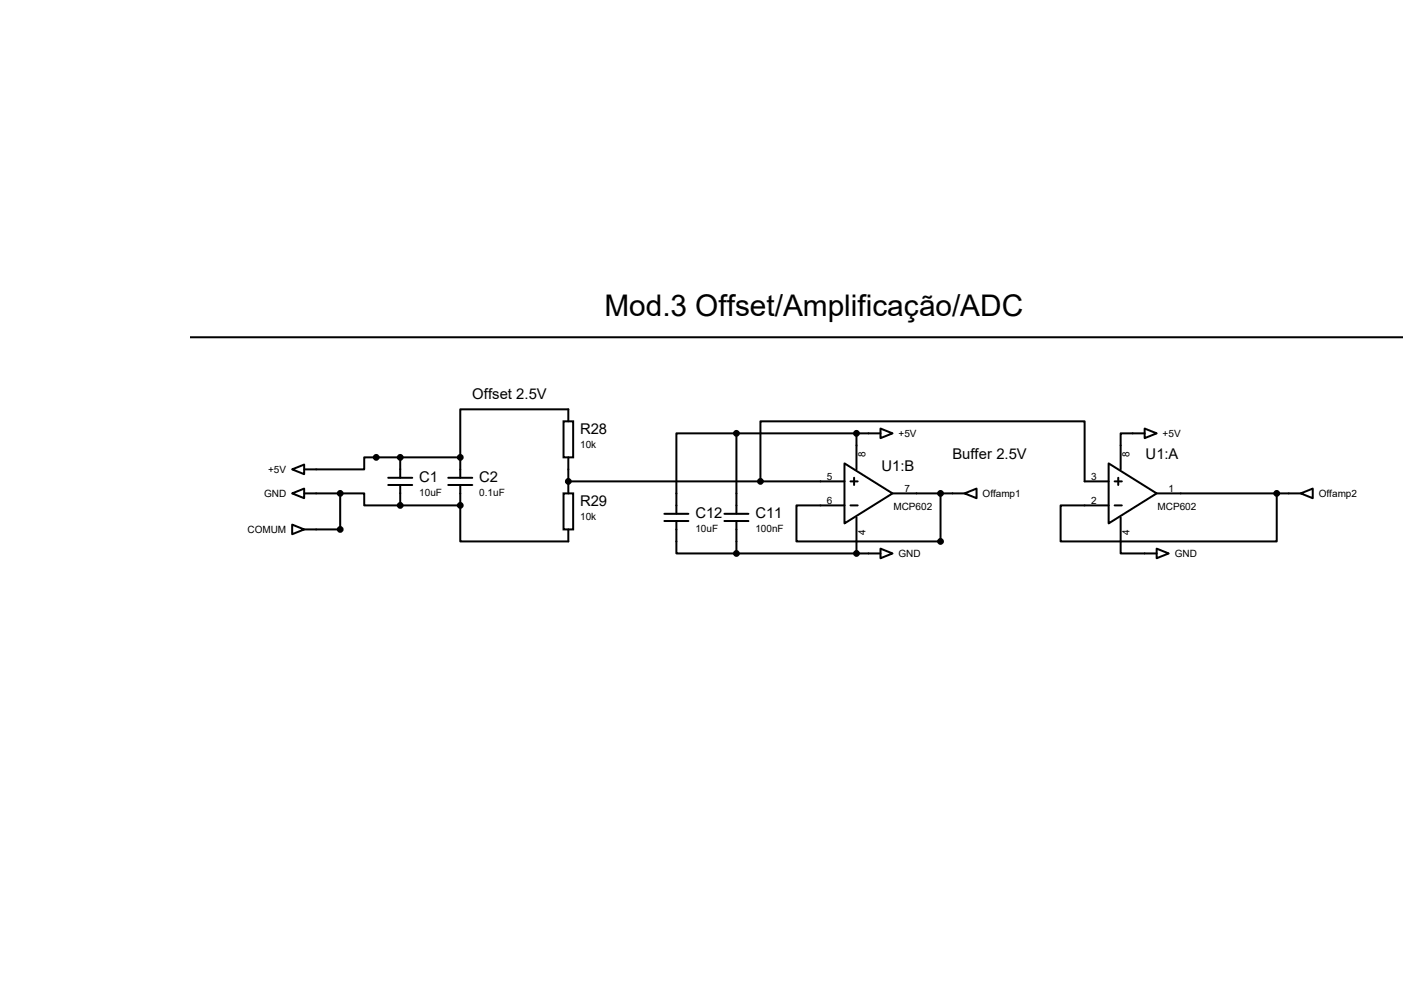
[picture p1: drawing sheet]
<svg xmlns="http://www.w3.org/2000/svg" width="297mm" height="210mm" viewBox="0 0 297 210" stroke-linecap="round" stroke-linejoin="round" font-family="sans-serif">
<g fill="none" stroke="#000" stroke-width=".42">
<path d="M40.2 71.3h256.6M61.8 99.3l2.5-1v2zM84.7 96.7v4.3M97.4 96.7h-20.4v2.6h-12.7M97.4 96.7v4.3M119.2 89.1h2v7.6h-2zM120.2 89.1v-2.5h-22.8v10.1M120.2 96.7v7.7M155.8 91.7h-12.7v17M155.8 91.7h30.5M155.8 91.7v17M178.6 98l10.2 6.4-10.2 6.3z"/>
<path d="M181.2 91.7v7.6M186.3 90.6l2.5 1.1-2.5 1zM234.5 98l10.2 6.4-10.2 6.3zM242.1 90.6l2.6 1.1-2.6 1zM242.1 91.7h-5v7.6M61.8 111l2.5 1-2.5 1zM61.8 104.4l2.5-1.1v2.1zM64.3 104.4h7.7M72 104.4h5v2.5h7.7M72 104.4v7.6h-7.7M82.1 101h5.1M82.1 102.6h5.1"/>
<path d="M84.7 106.9h12.7M84.7 102.6v4.3M94.8 101h5.1M94.8 102.6h5.1M97.4 106.9v7.6h22.8v-2.5M97.4 102.6v4.3M119.2 104.4h2v7.6h-2zM120.2 101.8h58.4M140.5 108.7h5.1M140.5 110.2h5.1M143.1 110.2v6.9h12.7M153.2 108.7h5.1"/>
<path d="M153.2 110.2h5.1M155.8 117.1h30.5M155.8 110.2v6.9M160.9 101.8v-12.7h68.5v12.7h5.1M179.9 106.9h1.5M179.9 101.8h1.5M180.7 101v1.6M181.2 109.4v7.7M186.3 116l2.5 1.1-2.5 1zM188.8 104.4h15.2M199 104.4v10.1h-30.5v-7.6h10.1M204 104.4l2.6-1.1v2.1z"/>
<path d="M235.8 106.9h1.5M235.8 101.8h1.5M236.6 101v1.6M237.1 109.4v7.7h7.6M244.7 116l2.5 1.1-2.5 1zM244.7 104.4h30.5M270.1 104.4v10.1h-45.7v-7.6h10.1M275.2 104.4l2.5-1.1v2.1z"/>
</g>
<g fill="#000">
<circle cx="84.7" cy="96.7" r=".21"/>
<circle cx="97.4" cy="96.7" r=".21"/>
<circle cx="84.7" cy="106.9" r=".21"/>
<circle cx="97.4" cy="106.9" r=".21"/>
<circle cx="120.2" cy="101.8" r=".21"/>
</g>
<g fill="#000" stroke="#000" stroke-width=".42">
<circle cx="79.6" cy="96.7" r=".51"/>
<circle cx="84.7" cy="96.7" r=".51"/>
<circle cx="97.4" cy="96.7" r=".51"/>
<circle cx="155.8" cy="91.7" r=".51"/>
<circle cx="181.2" cy="91.7" r=".51"/>
<circle cx="72" cy="112" r=".51"/>
<circle cx="72" cy="104.4" r=".51"/>
<circle cx="84.7" cy="106.9" r=".51"/>
<circle cx="97.4" cy="106.9" r=".51"/>
<circle cx="120.2" cy="101.8" r=".51"/>
<circle cx="155.8" cy="117.1" r=".51"/>
<circle cx="160.9" cy="101.8" r=".51"/>
<circle cx="181.2" cy="117.1" r=".51"/>
<circle cx="199" cy="114.5" r=".51"/>
<circle cx="199" cy="104.4" r=".51"/>
<circle cx="270.1" cy="104.4" r=".51"/>
</g>
<text font-size="6.3" x="127.8" y="66.9">Mod.3 Offset/Amplificação/ADC</text>
<g font-size="3.1">
<text x="99.9" y="84.3">Offset 2.5V</text>
<text x="122.7" y="91.7">R28</text>
<text x="88.7" y="101.9">C1</text>
<text x="101.4" y="101.9">C2</text>
<text x="186.5" y="99.7">U1:B</text>
<text x="201.5" y="97">Buffer 2.5V</text>
<text x="242.4" y="97.1">U1:A</text>
<text x="122.7" y="107">R29</text>
<text x="147.1" y="109.5">C12</text>
<text x="159.8" y="109.5">C11</text>
</g>
<g font-size="2.1">
<text x="122.7" y="94.7">10k</text>
<text x="190.1" y="92.4">+5V</text>
<text x="246" y="92.4">+5V</text>
<text x="56.7" y="100">+5V</text>
<text x="174.9" y="101.4">5</text>
<text x="183.1" y="96.7" transform="rotate(-90 183.1 96.7)">8</text>
<text x="230.8" y="101.4">3</text>
<text x="239" y="96.7" transform="rotate(-90 239 96.7)">8</text>
<text x="55.9" y="105.1">GND</text>
<text x="88.7" y="104.8">10uF</text>
<text x="101.4" y="104.8">0.1uF</text>
<text x="174.9" y="106.5">6</text>
<text x="189" y="107.8">MCP602</text>
<text x="191.3" y="104">7</text>
<text x="207.9" y="105.1">Offamp1</text>
<text x="230.8" y="106.5">2</text>
<text x="244.9" y="107.8">MCP602</text>
<text x="247.2" y="104">1</text>
<text x="279" y="105.1">Offamp2</text>
<text x="52.4" y="112.7">COMUM</text>
<text x="122.7" y="109.9">10k</text>
<text x="147.1" y="112.4">10uF</text>
<text x="159.8" y="112.4">100nF</text>
<text x="183.1" y="113.2" transform="rotate(-90 183.1 113.2)">4</text>
<text x="239" y="113.2" transform="rotate(-90 239 113.2)">4</text>
<text x="190.1" y="117.8">GND</text>
<text x="248.5" y="117.8">GND</text>
</g>
</svg>
